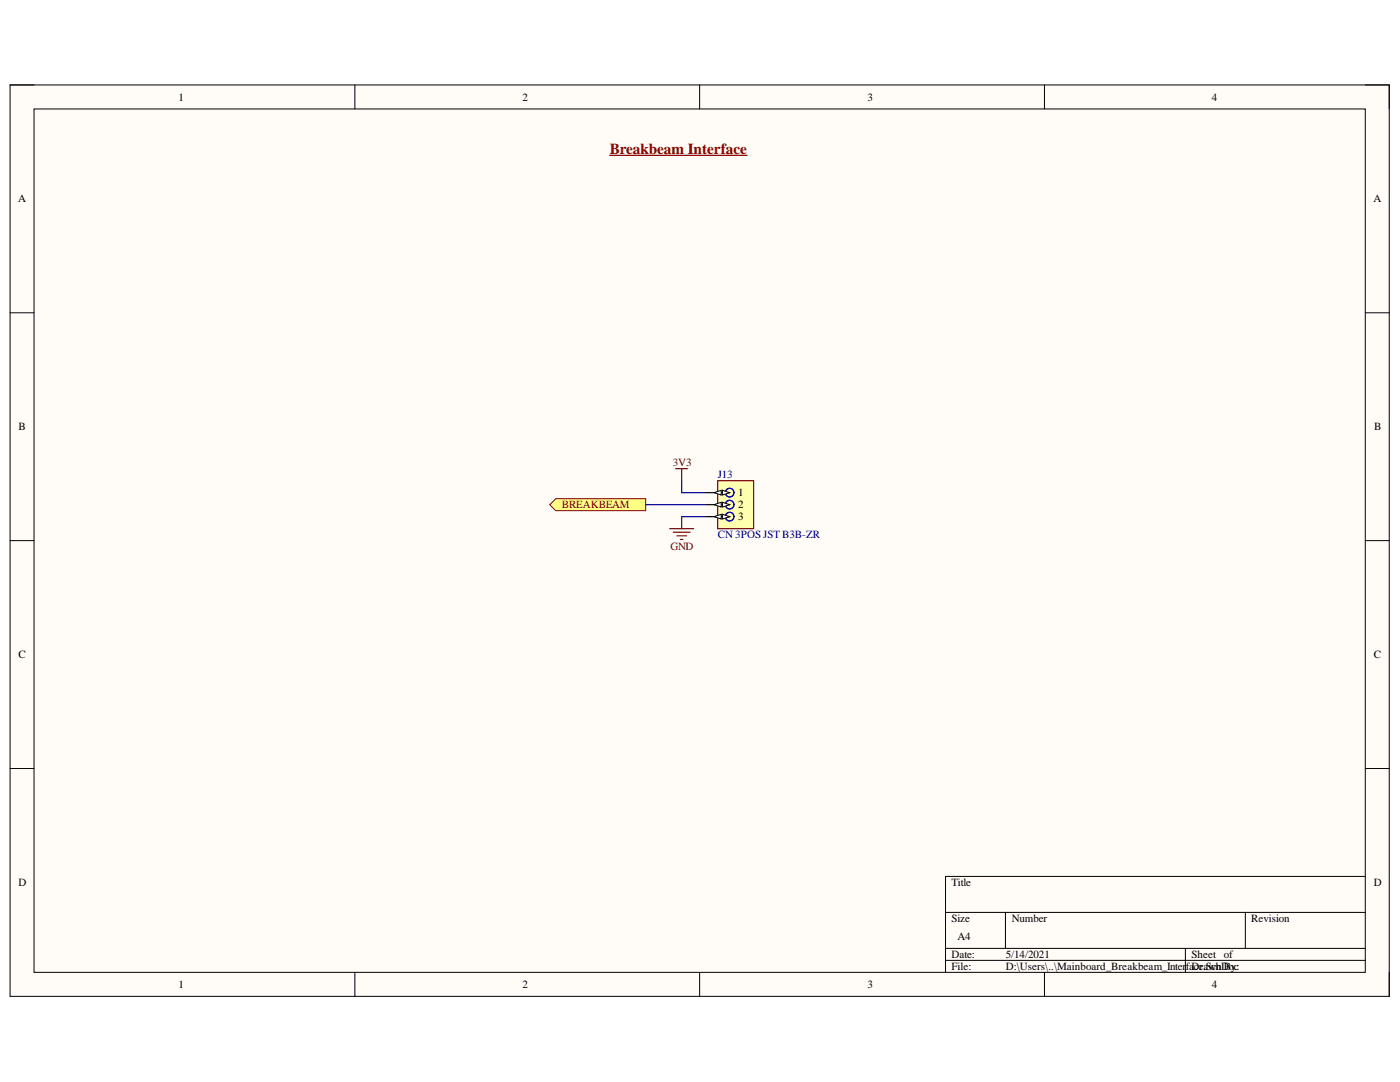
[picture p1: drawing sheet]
<svg xmlns="http://www.w3.org/2000/svg" width="279mm" height="216mm" viewBox="0 0 279 216" stroke-linecap="round" stroke-linejoin="round" font-family="sans-serif">
<path d="M2 17h275.3v181.8h-275.3z" fill-rule="evenodd" fill="#fffcf8"/>
<path d="M2 17h275.3v181.8h-275.3z" fill="none" stroke="#000" stroke-width=".2"/>
<path d="M6.8 21.7h265.7v172.3h-265.7z" fill-rule="evenodd" fill="#fffcf8"/>
<g fill="none" stroke="#000" stroke-width=".2">
<path d="M2 17h4.8M70.8 17v4.7M139.6 17v4.7M208.4 17v4.7M272.5 17h4.8v4.7M6.8 21.7h265.7v172.3h-265.7zM2 62.4h4.8M272.5 62.4h4.8M2 107.9h4.8M272.5 107.9h4.8M2 153.3h4.8M272.5 153.3h4.8"/>
<path d="M272.5 174.9h-83.8v19.1M70.8 194v4.8M139.6 194v4.8M188.7 182.1h83.8M188.7 189.2h83.8M188.7 191.6h83.8M200.7 182.1v7.1M208.4 194v4.8M236.6 189.2v4.8M248.5 182.1v7.1M277.3 194v4.8"/>
</g>
<path d="M143.2 95.9h7.2v9.6h-7.2z" fill-rule="evenodd" fill="#ffffb0"/>
<path d="M143.2 95.9h7.2v9.6h-7.2z" fill="none" stroke="#800000" stroke-width=".24"/>
<g fill="none" stroke="#00f" stroke-width=".24">
<circle cx="145.6" cy="98.3" r=".86"/>
<circle cx="145.6" cy="103.1" r=".86"/>
<circle cx="145.6" cy="100.7" r=".86"/>
</g>
<path d="M140.8 98.3h4.8" fill="none" stroke="#000" stroke-width=".24"/>
<path d="M144.2 97.8l1.4 .5-1.4 .5z" fill="#f8fcff"/>
<path d="M144.2 97.8l1.4 .5-1.4 .5z" fill="none" stroke="#000" stroke-width=".2"/>
<path d="M142.5 98.3l1.4-.5v1z" fill="#f8fcff"/>
<path d="M142.5 98.3l1.4-.5v1z" fill="none" stroke="#000" stroke-width=".2"/>
<path d="M140.8 100.7h4.8" fill="none" stroke="#000" stroke-width=".24"/>
<path d="M144.2 100.2l1.4 .5-1.4 .5z" fill="#f8fcff"/>
<path d="M144.2 100.2l1.4 .5-1.4 .5z" fill="none" stroke="#000" stroke-width=".2"/>
<path d="M142.5 100.7l1.4-.5v1z" fill="#f8fcff"/>
<path d="M142.5 100.7l1.4-.5v1z" fill="none" stroke="#000" stroke-width=".2"/>
<path d="M140.8 103.1h4.8" fill="none" stroke="#000" stroke-width=".24"/>
<path d="M144.2 102.6l1.4 .5-1.4 .5z" fill="#f8fcff"/>
<path d="M144.2 102.6l1.4 .5-1.4 .5z" fill="none" stroke="#000" stroke-width=".2"/>
<path d="M142.5 103.1l1.4-.5v1z" fill="#f8fcff"/>
<path d="M142.5 103.1l1.4-.5v1z" fill="none" stroke="#000" stroke-width=".2"/>
<path d="M133.6 105.5h4.8M134.4 106.2h3.3M135.1 106.9h1.9M135.8 107.6h.5M136 103.1v2.4" fill="none" stroke="#800000" stroke-width=".24"/>
<path d="M109.7 100.7l1.2-1.2h18v2.4h-18z" fill-rule="evenodd" fill="#ffff80"/>
<path d="M109.7 100.7l1.2-1.2h18v2.4h-18z" fill="none" stroke="#800000" stroke-width=".2"/>
<path d="M121.7 31h27.4" fill="none" stroke="#980000" stroke-width=".25"/>
<path d="M136 95.9v2.4h4.8M128.9 100.7h11.9M136 103.1h4.8" fill="none" stroke="#000080" stroke-width=".24"/>
<path d="M134.8 93.5h2.4M136 93.5v2.4" fill="none" stroke="#800000" stroke-width=".24"/>
<text font-size="3" fill="#980000" x="121.7" y="30.6">Breakbeam Interface</text>
<g font-size="2.2">
<text x="35.6" y="20.1">1</text>
<text x="104.3" y="20.1">2</text>
<text x="173.1" y="20.1">3</text>
<text x="241.8" y="20.1">4</text>
<text x="3.6" y="40.4">A</text>
<text x="274.1" y="40.4">A</text>
<text x="3.7" y="85.9">B</text>
<text x="274.3" y="85.9">B</text>
<text x="147.3" y="99">1</text>
<text x="147.3" y="101.4">2</text>
<text x="147.3" y="103.8">3</text>
<text x="3.7" y="131.3">C</text>
<text x="274.2" y="131.3">C</text>
<text x="3.7" y="176.7">D</text>
<text x="189.9" y="176.7">Title</text>
<text x="274.2" y="176.7">D</text>
<text x="189.9" y="183.9">Size</text>
<text x="201.9" y="183.9">Number</text>
<text x="249.7" y="183.9">Revision</text>
<text x="189.9" y="191.1">Date:</text>
<text x="191.1" y="187.6">A4</text>
<text x="200.7" y="191.1">5/14/2021</text>
<text x="237.8" y="191.1">Sheet of</text>
<text x="35.6" y="197.1">1</text>
<text x="104.3" y="197.1">2</text>
<text x="173.1" y="197.1">3</text>
<text x="189.9" y="193.5">File:</text>
<text x="200.7" y="193.5">D:\Users\..\Mainboard_Breakbeam_Inter</text>
<text x="236.7" y="193.5">faDr.SchDoc</text>
<text x="238.3" y="193.5">ceawn By:</text>
<text x="241.8" y="197.1">4</text>
</g>
<g font-size="2.2" fill="#800000">
<text x="134.3" y="93">3V3</text>
<text x="112.1" y="101.4">BREAKBEAM</text>
<text x="133.8" y="109.7">GND</text>
</g>
<g font-size="2.2" fill="#000080">
<text x="143.3" y="95.4">J13</text>
<text x="143.3" y="107.4">CN 3POS JST B3B-ZR</text>
</g>
</svg>
